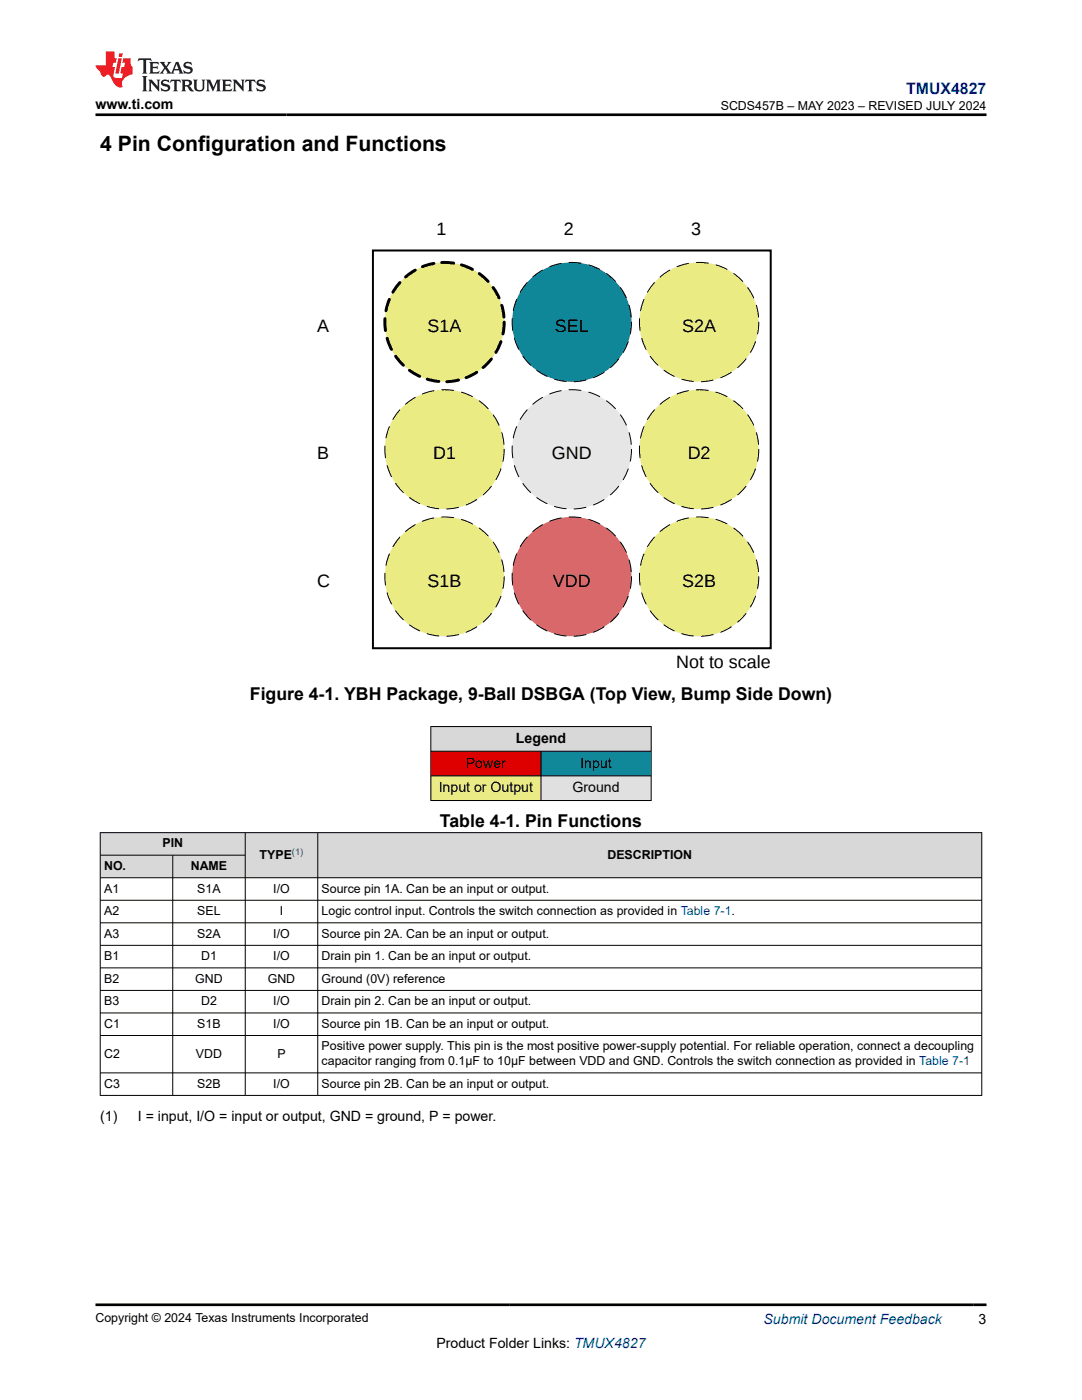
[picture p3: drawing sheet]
<svg xmlns="http://www.w3.org/2000/svg" width="216mm" height="279mm" viewBox="0 0 216 279" stroke-linecap="round" stroke-linejoin="round" font-family="sans-serif">
<path d="M74.4 50h79.4v79.4h-79.4z" fill="none" stroke="#000" stroke-width=".4"/>
<path d="M157.8 34.9h3.9v4h-3.9zM54.2 125h3.9v4h-3.9z" fill="none" stroke="#fff" stroke-width=".4"/>
<circle cx="88.7" cy="64.3" r="11.9" fill="#ebeb84"/>
<path d="M100.6 64.3a11.9 11.9 0 0 1-17.5 10.5 11.9 11.9 0 0 1-1.1-20.4 11.9 11.9 0 0 1 18.5 8.5l.1 1.4" fill="none" stroke="#000" stroke-width=".6" stroke-dasharray="2.4 1.6"/>
<circle cx="114.1" cy="64.3" r="11.9" fill="#108798"/>
<path d="M126 64.3a11.9 11.9 0 0 1-17.5 10.5 11.9 11.9 0 0 1-1.1-20.4 11.9 11.9 0 0 1 18.5 8.5l.1 1.4" fill="none" stroke="#000" stroke-width=".2" stroke-dasharray="2.4 1.6"/>
<circle cx="139.5" cy="64.3" r="11.9" fill="#ebeb84"/>
<path d="M151.4 64.3a11.9 11.9 0 0 1-17.5 10.5 11.9 11.9 0 0 1-1.1-20.4 11.9 11.9 0 0 1 18.5 8.5l.1 1.4" fill="none" stroke="#000" stroke-width=".2" stroke-dasharray="2.4 1.6"/>
<circle cx="88.7" cy="89.7" r="11.9" fill="#ebeb84"/>
<path d="M100.6 89.7a11.9 11.9 0 0 1-17.5 10.5 11.9 11.9 0 0 1-1.1-20.4 11.9 11.9 0 0 1 18.5 8.5l.1 1.4" fill="none" stroke="#000" stroke-width=".2" stroke-dasharray="2.4 1.6"/>
<circle cx="114.1" cy="89.7" r="11.9" fill="#e6e6e6"/>
<path d="M126 89.7a11.9 11.9 0 0 1-17.5 10.5 11.9 11.9 0 0 1-1.1-20.4 11.9 11.9 0 0 1 18.5 8.5l.1 1.4" fill="none" stroke="#000" stroke-width=".2" stroke-dasharray="2.4 1.6"/>
<circle cx="139.5" cy="89.7" r="11.9" fill="#ebeb84"/>
<path d="M151.4 89.7a11.9 11.9 0 0 1-17.5 10.5 11.9 11.9 0 0 1-1.1-20.4 11.9 11.9 0 0 1 18.5 8.5l.1 1.4" fill="none" stroke="#000" stroke-width=".2" stroke-dasharray="2.4 1.6"/>
<circle cx="88.7" cy="115.1" r="11.9" fill="#ebeb84"/>
<path d="M100.6 115.1a11.9 11.9 0 0 1-17.5 10.5 11.9 11.9 0 0 1-1.1-20.4 11.9 11.9 0 0 1 18.5 8.5l.1 1.4" fill="none" stroke="#000" stroke-width=".2" stroke-dasharray="2.4 1.6"/>
<circle cx="114.1" cy="115.1" r="11.9" fill="#d86869"/>
<path d="M126 115.1a11.9 11.9 0 0 1-17.5 10.5 11.9 11.9 0 0 1-1.1-20.4 11.9 11.9 0 0 1 18.5 8.5l.1 1.4" fill="none" stroke="#000" stroke-width=".2" stroke-dasharray="2.4 1.6"/>
<circle cx="139.5" cy="115.1" r="11.9" fill="#ebeb84"/>
<path d="M151.4 115.1a11.9 11.9 0 0 1-17.5 10.5 11.9 11.9 0 0 1-1.1-20.4 11.9 11.9 0 0 1 18.5 8.5l.1 1.4" fill="none" stroke="#000" stroke-width=".2" stroke-dasharray="2.4 1.6"/>
<g fill="#d8d8d8">
<path d="M86 145h43.9v4.9h-43.9z" fill-rule="evenodd"/>
<path d="M86 145.1h43.9v4.8h-43.9z" fill-rule="evenodd"/>
</g>
<path d="M86 150h21.9v4.8h-21.9z" fill-rule="evenodd" fill="#de0000"/>
<path d="M108 150h21.9v4.8h-21.9z" fill-rule="evenodd" fill="#189"/>
<path d="M86 154.9h21.9v4.8h-21.9z" fill-rule="evenodd" fill="#ebeb85"/>
<path d="M108 154.9h21.9v4.8h-21.9z" fill-rule="evenodd" fill="#e0e0e0"/>
<path d="M85.9 145h44.1M85.9 149.9h44.1M85.9 154.8h44.1M85.9 159.8h44.1M86 144.9v14.9M107.9 149.9v9.9M129.9 144.9v14.9" fill="none" stroke="#000" stroke-width=".2"/>
<g fill="#d8d8d8">
<path d="M20 166.2h175.9v4.5h-175.9z" fill-rule="evenodd"/>
<path d="M20.1 166.2h28.8v4.4h-28.8z" fill-rule="evenodd"/>
<path d="M49 166.2h14.3v8.9h-14.3z" fill-rule="evenodd"/>
<path d="M63.5 166.2h132.3v8.9h-132.3z" fill-rule="evenodd"/>
<path d="M20.1 170.7h14.3v4.4h-14.3z" fill-rule="evenodd"/>
<path d="M34.5 170.7h14.4v4.4h-14.4z" fill-rule="evenodd"/>
</g>
<g fill="none" stroke="#000" stroke-width=".2">
<path d="M19.9 166.2h176.1M19.9 170.7h29.1M19.9 175.2h176.1M19.9 179.7h176.1M20 166.1v52.6M34.5 170.7v48M48.9 166.1v52.6M63.4 166.1v52.6M195.9 166.1v52.6M19.9 184.2h176.1M19.9 188.7h176.1M19.9 193.2h176.1"/>
<path d="M19.9 197.7h176.1M19.9 202.2h176.1M19.9 206.7h176.1M19.9 214.1h176.1M19.9 218.6h176.1"/>
</g>
<path d="M27.7 11.6l-.2 .6 .5-.2h.6v.1v2.2l-.2 .4h1l-.2-.4v-2.2v-.1h.5l.5 .2-.1-.6zM29.8 12.4l.2 .3v1.6l-.2 .4h1.9l.1-.6a1.08 1.08 0 0 1-1.3 .2v-.7h.6l.4 .2v-.7l-.4 .2h-.6v-.5l.2-.2a1 1 0 0 1 1 .3l-.1-.5zM31.8 12.4l1 1.1-1 1.2h.9l-.2-.2 .4-.8 .5 .8-.2 .2h1.6l-.2-.2 .1-.5h1l.1 .5-.1 .2h.9l-.2-.4-.8-1.9h-.5l-1 2.1-.8-1.1 .9-1h-.8l.2 .2-.5 .6-.3-.6 .1-.2zM35.2 12.8l.4 1h-.8zM36.8 12.5a.65 .65 0 0 0-.2 .7 .65 .65 0 0 0 .6 .5l.7 .1 .1 .3a.79 .79 0 0 1-.7 .4 .79 .79 0 0 1-.7-.5l.1 .7 .2-.1a.93 .93 0 0 0 1.1 0 .93 .93 0 0 0 .4-.9 1.46 1.46 0 0 0-1.2-.6l-.1-.3a1.09 1.09 0 0 1 1.2 .2l-.2-.6-.1 .1-.6-.2zM28.4 15.2l.2 .4v2.2l-.2 .4h1l-.2-.4v-2.2l.2-.4zM29.6 15.9l.2 .4v1.5l-.2 .4h.8l-.3-.4v-1.3l1.7 1.8v-2l.2-.4h-.8l.2 .2 .1 1.1-1.2-1.3zM32.3 16a.65 .65 0 0 0-.2 .8 .65 .65 0 0 0 .7 .4l.6 .2 .1 .2a.79 .79 0 0 1-.7 .4 .79 .79 0 0 1-.7-.5l.1 .7 .2-.1a.93 .93 0 0 0 1.1 .1 .93 .93 0 0 0 .4-1 1.46 1.46 0 0 0-1.2-.5l-.1-.4a1.09 1.09 0 0 1 1.2 .2l-.2-.6-.1 .1-.6-.1zM34.1 15.9l-.1 .6a.63 .63 0 0 1 .7-.3l.1 1.6-.3 .4h1l-.2-.4v-1.6a.66 .66 0 0 1 .8 .3l-.1-.6zM36.2 15.9l.2 .4v1.5l-.2 .4h.9l-.2-.2v-.7h.5l.1 .2a.79 .79 0 0 0 1.2 .6l-1-.9a.61 .61 0 0 0 .6-.6 .61 .61 0 0 0-.5-.7zM36.9 16.2h.2a.47 .47 0 0 1 .5 .1 .47 .47 0 0 1 .1 .5l-.2 .1-.6 .1zM38.5 15.9l.2 .2a2.27 2.27 0 0 0 .4 2 1.04 1.04 0 0 0 1.7-.7v-1.3l.2-.2h-.8l.2 .4v1.1a.6 .6 0 0 1-.6 .6 .6 .6 0 0 1-.6-.6v-1.1l.3-.4zM41.1 15.9l.2 .4v1.5l-.2 .4h.7l-.2-.4v-1.4l.9 1.9 .8-1.9v1.4l-.2 .4h1l-.3-.4v-1.5l.3-.4h-.8l-.7 1.5-.7-1.5zM44.3 15.9l.2 .4v1.5l-.2 .4h1.9l.1-.6a1.09 1.09 0 0 1-1.3 .2v-.7h.6l.4 .2v-.6l-.4 .2h-.6v-.6l.2-.1a1.01 1.01 0 0 1 1 .3l-.1-.6zM46.4 15.9l.3 .4v1.5l-.3 .4h.8l-.2-.4v-1.3l1.6 1.8v-2l.2-.4h-.7l.2 .2v1.1l-1.2-1.3zM49 15.9l-.1 .6a.63 .63 0 0 1 .8-.3v1.6l-.3 .4h1l-.2-.4v-1.6a.66 .66 0 0 1 .8 .3l-.1-.6zM51.4 16a.65 .65 0 0 0-.2 .8 .65 .65 0 0 0 .6 .4l.6 .2 .2 .2a.79 .79 0 0 1-.8 .4 .79 .79 0 0 1-.6-.5l.1 .7 .2-.1a.93 .93 0 0 0 1 .1 .93 .93 0 0 0 .5-1 1.46 1.46 0 0 0-1.3-.5l-.1-.4a1.09 1.09 0 0 1 1.3 .2l-.2-.6-.2 .1-.5-.1z" fill="#231f20"/>
<path d="M21.1 10.3v2.7h-2.1l.1 .4 .9 1a.95 .95 0 0 0 .9 .9 .59 .59 0 0 1 .6-.4 .59 .59 0 0 1 .5 .3l.4 .8a1.59 1.59 0 0 0 2.1 1.4 1.61 1.61 0 0 1 1-2.3l1-.3-.1-1.5a1.59 1.59 0 0 1-.4-1.7h-1.4l-.2 .9h.5l-.1 .9h-.5l-.2 .9v.3l.4 .1-.2 .9h-.6a.73 .73 0 0 1-1.1-.7l.3-1.5h-.5l.2-.9h.5l.2-.9h-.5v-1.3zM23.6 11.6l-.6 3.1h.7l.6-3.1zM23.8 10.7l-.1 .6h.7l.1-.6z" fill="#ed1c24"/>
<path d="M19 22.9h177.8M19 260.4h177.8" fill="none" stroke="#000" stroke-width=".53"/>
<text font-size="4.2" x="20" y="30.2">4 Pin Configuration and Functions</text>
<g font-size="3.6">
<text x="87.1" y="46.8">1</text>
<text x="112.5" y="46.8">2</text>
<text x="137.9" y="46.8">3</text>
<text x="63.3" y="66.3">A</text>
<text x="85.3" y="66.3">S1A</text>
<text x="110.7" y="66.3">SEL</text>
<text x="136.1" y="66.3">S2A</text>
<text x="63.3" y="91.7">B</text>
<text x="86.4" y="91.7">D1</text>
<text x="110.1" y="91.7">GND</text>
<text x="137.2" y="91.7">D2</text>
<text x="63.3" y="117.1">C</text>
<text x="85.3" y="117.1">S1B</text>
<text x="110.3" y="117.1">VDD</text>
<text x="136.1" y="117.1">S2B</text>
<text x="134.9" y="133.3">Not to scale</text>
</g>
<g font-size="3.5">
<text x="49.9" y="139.7">Figure 4-1. YBH Package, 9-Ball DSBGA (Top View, Bump Side Down)</text>
<text x="87.8" y="165">Table 4-1. Pin Functions</text>
</g>
<text font-size="3.2" fill="#00f" x="180.8" y="18.7">TMUX4827</text>
<g font-size="2.8">
<text x="19" y="21.8">www.ti.com</text>
<text x="102.9" y="148.3">Legend</text>
<text x="93" y="153.2">Power</text>
<text x="115.8" y="153.2">Input</text>
<text x="87.5" y="158.1">Input or Output</text>
<text x="114.2" y="158.1">Ground</text>
<text x="20" y="223.8">(1)</text>
<text x="27.5" y="223.8">I = input, I/O = input or output, GND = ground, P = power.</text>
<text x="87.1" y="269">Product Folder Links: TMUX4827</text>
<text x="195.3" y="264.2">3</text>
</g>
<text font-size="2.8" fill="#00f" x="152.4" y="264.2">Submit Document Feedback</text>
<g font-size="2.5">
<text x="143.8" y="21.9">SCDS457B – MAY 2023 – REVISED JULY 2024</text>
<text x="20.8" y="173.6">NO.</text>
<text x="32.4" y="169.1">PIN</text>
<text x="38.1" y="173.6">NAME</text>
<text x="51.8" y="171.4">TYPE</text>
<text x="121.2" y="171.4">DESCRIPTION</text>
<text x="20.8" y="178.1">A1</text>
<text x="39.4" y="178.1">S1A</text>
<text x="54.5" y="178.1">I/O</text>
<text x="64.2" y="178.1">Source pin 1A. Can be an input or output.</text>
<text x="20.8" y="182.6">A2</text>
<text x="39.4" y="182.6">SEL</text>
<text x="55.8" y="182.6">I</text>
<text x="64.2" y="182.6">Logic control input. Controls the switch connection as provided in Table 7-1.</text>
<text x="20.8" y="187.1">A3</text>
<text x="20.8" y="191.6">B1</text>
<text x="39.4" y="187.1">S2A</text>
<text x="40.1" y="191.6">D1</text>
<text x="54.5" y="187.1">I/O</text>
<text x="54.5" y="191.6">I/O</text>
<text x="64.2" y="187.1">Source pin 2A. Can be an input or output.</text>
<text x="64.2" y="191.6">Drain pin 1. Can be an input or output.</text>
<text x="20.8" y="196.1">B2</text>
<text x="39" y="196.1">GND</text>
<text x="53.4" y="196.1">GND</text>
<text x="64.2" y="196.1">Ground (0V) reference</text>
<text x="20.8" y="200.6">B3</text>
<text x="40.1" y="200.6">D2</text>
<text x="54.5" y="200.6">I/O</text>
<text x="64.2" y="200.6">Drain pin 2. Can be an input or output.</text>
<text x="20.8" y="205.1">C1</text>
<text x="39.4" y="205.1">S1B</text>
<text x="54.5" y="205.1">I/O</text>
<text x="64.2" y="205.1">Source pin 1B. Can be an input or output.</text>
<text x="64.2" y="209.6">Positive power supply. This pin is the most positive power-supply potential. For reliable operation, connect a decoupling</text>
<text x="20.8" y="211.1">C2</text>
<text x="39.1" y="211.1">VDD</text>
<text x="55.3" y="211.1">P</text>
<text x="64.2" y="212.6">capacitor ranging from 0.1µF to 10µF between VDD and GND. Controls the switch connection as provided in Table 7-1</text>
<text x="20.8" y="217.1">C3</text>
<text x="39.4" y="217.1">S2B</text>
<text x="54.5" y="217.1">I/O</text>
<text x="64.2" y="217.1">Source pin 2B. Can be an input or output.</text>
<text x="19" y="263.9">Copyright © 2024 Texas Instruments Incorporated</text>
</g>
<text font-size="1.9" fill="#00f" x="58.3" y="170.6">(1)</text>
</svg>
